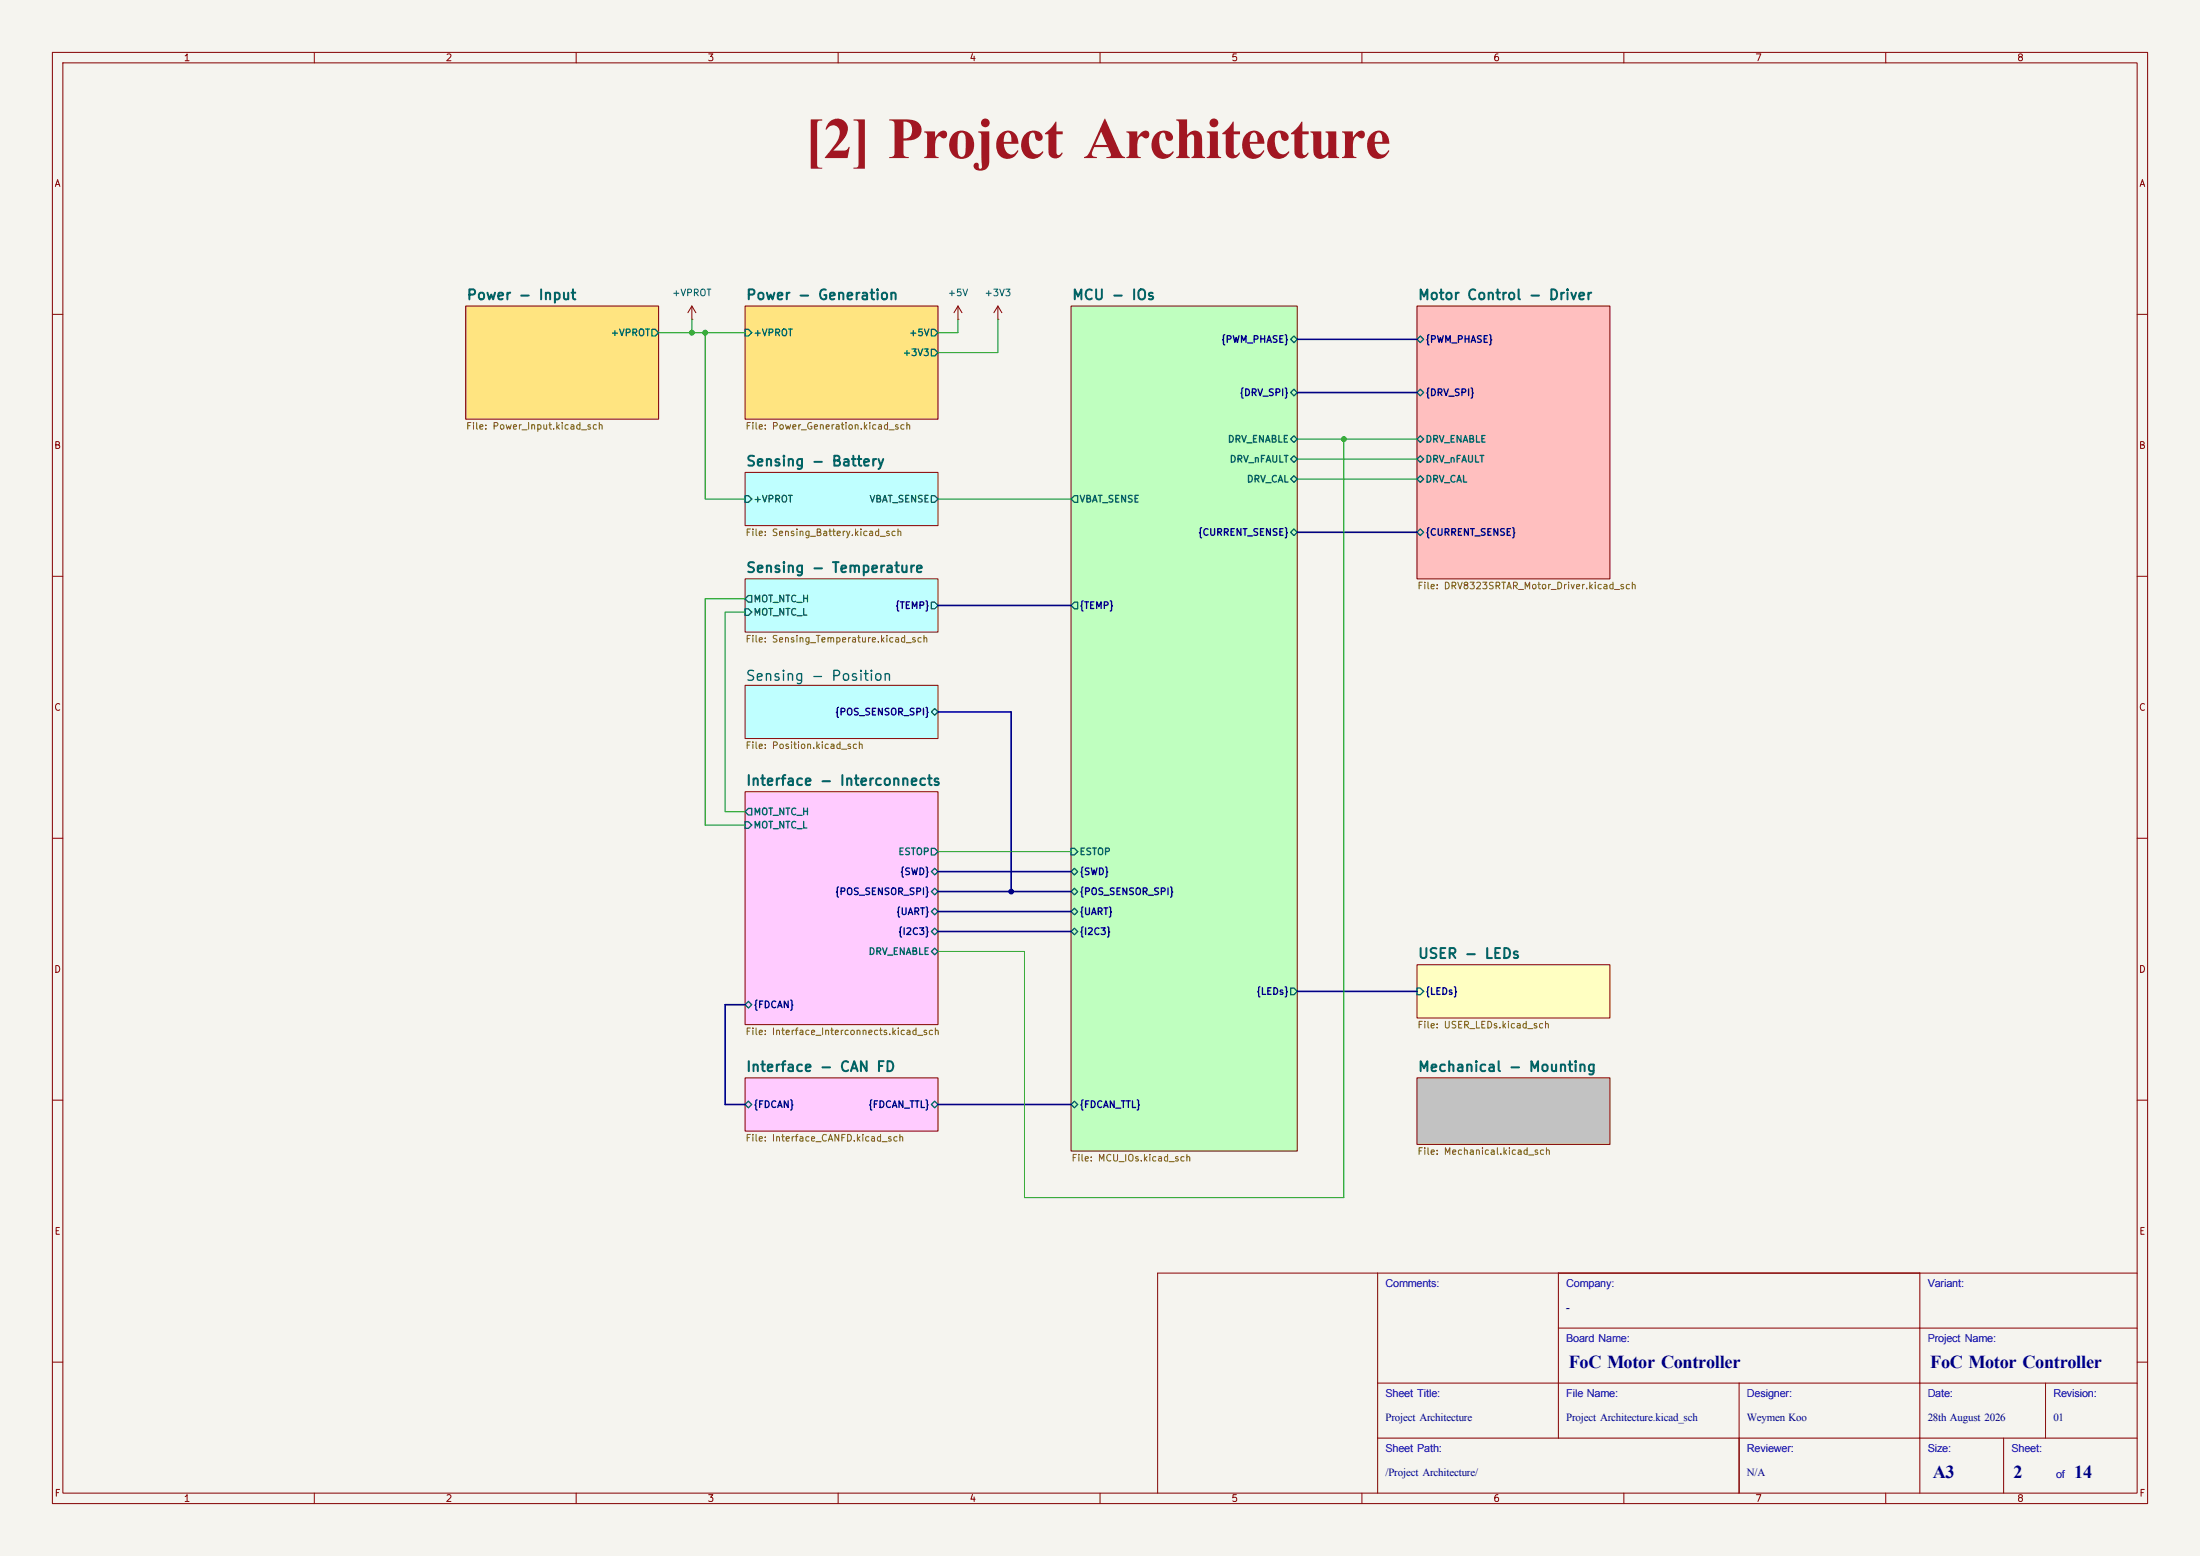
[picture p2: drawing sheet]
<svg xmlns="http://www.w3.org/2000/svg" width="420mm" height="297mm" viewBox="0 0 420 297" stroke-linecap="round" stroke-linejoin="round" font-family="sans-serif">
<path d="M0 0h420v297h-420z" fill="#f5f4ef" stroke="#f5f4ef" stroke-width=".19"/>
<g fill="none" stroke="#840000" stroke-width=".19">
<path d="M10 10h400v277h-400zM12 12h396v273h-396zM60 10v2M110 10v2M160 10v2M210 10v2M260 10v2M310 10v2M360 10v2M88.9 58.4h36.8v21.6h-36.8zM132.1 58.4l-.8 1.3M132.1 58.4l.7 1.3"/>
<path d="M132.1 58.4v2.6M142.2 58.4h36.9v21.6h-36.9zM182.9 58.4l-.8 1.3M182.9 58.4l.7 1.3M182.9 58.4v2.6M190.5 58.4l-.8 1.3M190.5 58.4l.8 1.3M190.5 58.4v2.6M204.5 58.4h43.1v161.3h-43.1zM270.5 58.4h36.8v52.1h-36.8zM10 60h2M132.1 61h.1"/>
<path d="M182.9 61h.1M190.5 61h.1M408 60h2M142.2 90.2h36.9v10.1h-36.9zM10 110h2M142.2 110.5h36.9v10.2h-36.9zM408 110h2M142.2 130.8h36.9v10.2h-36.9zM10 160h2M142.2 151.1h36.9v44.5h-36.9zM408 160h2M270.5 184.2h36.8v10.1h-36.8z"/>
<path d="M10 210h2M142.2 205.7h36.9v10.2h-36.9zM270.5 205.7h36.8v12.7h-36.8zM408 210h2M263 243v42M297.5 253.5h110.5M297.5 243v31.5M366.5 243v42M408 243h-187v42M10 260h2M263 274.5h145M263 264h145"/>
<path d="M332 264v21M382.5 274.5v10.5M390.5 264v10.5M408 260h2M60 285v2M110 285v2M160 285v2M210 285v2M260 285v2M310 285v2M360 285v2"/>
</g>
<g fill="#ffcbff" stroke="#ffcbff" stroke-width=".19">
<path d="M142.2 205.7h36.9v10.2h-36.9z"/>
<path d="M142.2 151.1h36.9v44.5h-36.9z"/>
</g>
<path d="M270.5 205.7h36.8v12.7h-36.8z" fill="#c2c2c2" stroke="#c2c2c2" stroke-width=".19"/>
<path d="M270.5 58.4h36.8v52.1h-36.8z" fill="#ffbfbf" stroke="#ffbfbf" stroke-width=".19"/>
<path d="M270.5 184.2h36.8v10.1h-36.8z" fill="#ffffc2" stroke="#ffffc2" stroke-width=".19"/>
<g fill="#bfffff" stroke="#bfffff" stroke-width=".19">
<path d="M142.2 90.2h36.9v10.1h-36.9z"/>
<path d="M142.2 130.8h36.9v10.2h-36.9z"/>
<path d="M142.2 110.5h36.9v10.2h-36.9z"/>
</g>
<g fill="#ffe480" stroke="#ffe480" stroke-width=".19">
<path d="M142.2 58.4h36.9v21.6h-36.9z"/>
<path d="M88.9 58.4h36.8v21.6h-36.8z"/>
</g>
<path d="M204.5 58.4h43.1v161.3h-43.1z" fill="#bfffbf" stroke="#bfffbf" stroke-width=".19"/>
<g fill="none" stroke="#006464" stroke-width=".25">
<path d="M124.5 62.9h.6l.6 .6-.6 .6h-.6zM142.2 62.9h.7l.6 .6-.6 .6h-.7zM177.8 62.9h.6l.7 .6-.7 .6h-.6zM177.8 66.7h.6l.7 .6-.7 .6h-.6zM246.4 74.9l.6-.6 .6 .6-.6 .7zM246.4 64.8l.6-.7 .6 .7-.6 .6zM270.5 64.8l.6-.7 .7 .7-.7 .6zM271.1 74.3l.7 .6-.7 .7-.6-.7zM142.2 94.6h.7l.6 .7-.6 .6h-.7zM177.8 94.6h.6l.7 .7-.7 .6h-.6zM205.1 94.6h.6v1.3h-.6l-.6-.6zM246.4 91.4l.6-.6 .6 .6-.6 .7z"/>
<path d="M246.4 83.8l.6-.6 .6 .6-.6 .7zM246.4 87.6l.6-.6 .6 .6-.6 .7zM270.5 83.8l.6-.6 .7 .6-.7 .7zM270.5 87.6l.6-.6 .7 .6-.7 .7zM270.5 91.4l.6-.6 .7 .6-.7 .7zM142.2 116.2h.7l.6 .6-.6 .7h-.7zM142.9 113.7h.6v1.2h-.6l-.7-.6zM177.8 114.9h.6l.7 .7-.7 .6h-.6zM205.1 114.9h.6v1.3h-.6l-.6-.6zM246.4 101.6l.6-.6 .6 .6-.6 .6zM270.5 101.6l.6-.6 .7 .6-.7 .6zM177.8 135.9l.6-.6 .7 .6-.7 .6z"/>
<path d="M142.2 156.8h.7l.6 .7-.6 .6h-.7zM142.9 154.3h.6v1.3h-.6l-.7-.7zM177.8 166.4l.6-.7 .7 .7-.7 .6zM177.8 177.8l.6-.6 .7 .6-.7 .6zM177.8 161.9h.6l.7 .7-.7 .6h-.6zM177.8 170.2l.6-.7 .7 .7-.7 .6zM177.8 174l.6-.6 .7 .6-.7 .6zM204.5 166.4l.6-.7 .6 .7-.6 .6zM204.5 170.2l.6-.7 .6 .7-.6 .6zM204.5 177.8l.6-.6 .6 .6-.6 .6zM204.5 161.9h.6l.6 .7-.6 .6h-.6zM204.5 174l.6-.6 .6 .6-.6 .6z"/>
<path d="M142.2 191.8l.7-.7 .6 .7-.6 .6zM177.8 181.6l.6-.6 .7 .6-.7 .6zM246.4 188.6h.6l.6 .6-.6 .7h-.6zM270.5 188.6h.6l.7 .6-.7 .7h-.6zM142.2 210.8l.7-.6 .6 .6-.6 .7zM177.8 210.8l.6-.6 .7 .6-.7 .7zM204.5 210.8l.6-.6 .6 .6-.6 .7z"/>
</g>
<path d="M247.6 74.9h22.9M247.6 64.8h22.9M179.1 115.6h25.4M247.6 101.6h22.9M179.1 135.9h13.9v34.3M179.1 177.8h25.4M179.1 170.2h25.4M179.1 166.4h25.4M179.1 174h25.4M142.2 191.8h-3.8v19h3.8M247.6 189.2h22.9M179.1 210.8h25.4" fill="none" stroke="#000084" stroke-width=".3"/>
<g fill="none" stroke="#009600" stroke-width=".19">
<path d="M125.7 63.5h16.5M132.1 61v2.5M134.6 63.5v31.8h7.6M182.9 61v2.5h-3.8M190.5 61v6.3h-11.4M179.1 95.3h25.4M247.6 83.8h22.9M247.6 91.4h22.9M247.6 87.6h22.9M256.5 83.8v144.8h-60.9v-47h-16.5M142.2 116.8h-3.8v38.1h3.8M142.2 114.3h-7.6v43.2h7.6"/>
<path d="M179.1 162.6h25.4"/>
</g>
<g fill="#009600" stroke="#009600" stroke-width=".19">
<circle cx="134.6" cy="63.5" r=".46"/>
<circle cx="132.1" cy="63.5" r=".46"/>
<circle cx="256.5" cy="83.8" r=".46"/>
</g>
<circle cx="193" cy="170.2" r=".46" fill="#000084" stroke="#000084" stroke-width=".19"/>
<text font-size="11.1" fill="#a21622" x="153.6" y="30.2">[2] Project Architecture</text>
<g font-size="3.5" fill="#00007f">
<text x="299.5" y="261.1">FoC Motor Controller</text>
<text x="368.5" y="261.1">FoC Motor Controller</text>
<text x="369" y="282.1">A3</text>
<text x="384.4" y="282.1">2</text>
<text x="396" y="282.1">14</text>
</g>
<g font-size="2.1" fill="#00f">
<text x="264.5" y="245.7">Comments:</text>
<text x="299" y="245.7">Company:</text>
<text x="368" y="245.7">Variant:</text>
<text x="299" y="256.2">Board Name:</text>
<text x="368" y="256.2">Project Name:</text>
<text x="264.5" y="266.7">Sheet Title:</text>
<text x="299" y="266.7">File Name:</text>
<text x="333.5" y="266.7">Designer:</text>
<text x="368" y="266.7">Date:</text>
<text x="392" y="266.7">Revision:</text>
<text x="264.5" y="277.2">Sheet Path:</text>
<text x="333.5" y="277.2">Reviewer:</text>
<text x="368" y="277.2">Size:</text>
<text x="384" y="277.2">Sheet:</text>
<text x="392.5" y="282.2">of</text>
</g>
<g font-size="2.1" fill="#00007f">
<text x="299" y="250.2">-</text>
<text x="264.5" y="271.2">Project Architecture</text>
<text x="299" y="271.2">Project Architecture.kicad_sch</text>
<text x="333.5" y="271.2">Weymen Koo</text>
<text x="368" y="271.2">28th August 2026</text>
<text x="392" y="271.2">01</text>
<text x="264.5" y="281.7">/Project Architecture/</text>
<text x="333.5" y="281.7">N/A</text>
</g>
<g font-size="1.9" fill="#006464">
<text x="89" y="57.7">Power - Input</text>
<text x="142.3" y="57.7">Power - Generation</text>
<text x="204.5" y="57.7">MCU - IOs</text>
<text x="270.6" y="57.7">Motor Control - Driver</text>
<text x="142.3" y="89.5">Sensing - Battery</text>
<text x="142.3" y="109.8">Sensing - Temperature</text>
<text x="142.2" y="130.4">Sensing - Position</text>
<text x="142.3" y="150.4">Interface - Interconnects</text>
<text x="270.6" y="183.4">USER - LEDs</text>
<text x="142.3" y="205">Interface - CAN FD</text>
<text x="270.6" y="205">Mechanical - Mounting</text>
</g>
<g font-size="1.3" fill="#840000">
<text x="35" y="12">1</text>
<text x="85" y="12">2</text>
<text x="135" y="12">3</text>
<text x="185" y="12">4</text>
<text x="235" y="12">5</text>
<text x="285" y="12">6</text>
<text x="335" y="12">7</text>
<text x="385" y="12">8</text>
<text x="10.3" y="36">A</text>
<text x="408.3" y="36">A</text>
<text x="10.2" y="86">B</text>
<text x="408.2" y="86">B</text>
<text x="10.2" y="136">C</text>
<text x="408.2" y="136">C</text>
<text x="10.2" y="186">D</text>
<text x="408.2" y="186">D</text>
<text x="10.3" y="236">E</text>
<text x="408.3" y="236">E</text>
<text x="10.3" y="286">F</text>
<text x="35" y="287">1</text>
<text x="85" y="287">2</text>
<text x="135" y="287">3</text>
<text x="185" y="287">4</text>
<text x="235" y="287">5</text>
<text x="285" y="287">6</text>
<text x="335" y="287">7</text>
<text x="385" y="287">8</text>
<text x="408.3" y="286">F</text>
</g>
<g font-size="1.3" fill="#006464">
<text x="128.2" y="56.8">+VPROT</text>
<text x="180.8" y="56.8">+5V</text>
<text x="187.8" y="56.8">+3V3</text>
<text x="116.5" y="64.5">+VPROT</text>
<text x="143.7" y="64.5">+VPROT</text>
<text x="173.4" y="64.5">+5V</text>
<text x="172.2" y="68.3">+3V3</text>
<text x="234.3" y="84.8">DRV_ENABLE</text>
<text x="234.6" y="88.6">DRV_nFAULT</text>
<text x="272" y="84.8">DRV_ENABLE</text>
<text x="272" y="88.6">DRV_nFAULT</text>
<text x="237.9" y="92.4">DRV_CAL</text>
<text x="272" y="92.4">DRV_CAL</text>
<text x="143.7" y="96.2">+VPROT</text>
<text x="165.9" y="96.2">VBAT_SENSE</text>
<text x="206" y="96.2">VBAT_SENSE</text>
<text x="143.7" y="115.3">MOT_NTC_H</text>
<text x="143.7" y="117.8">MOT_NTC_L</text>
<text x="143.7" y="155.9">MOT_NTC_H</text>
<text x="143.7" y="158.4">MOT_NTC_L</text>
<text x="171.4" y="163.5">ESTOP</text>
<text x="206" y="163.5">ESTOP</text>
<text x="165.7" y="182.6">DRV_ENABLE</text>
</g>
<g font-size="1.3" fill="#000084">
<text x="233" y="65.7">{PWM_PHASE}</text>
<text x="272" y="65.7">{PWM_PHASE}</text>
<text x="236.5" y="75.9">{DRV_SPI}</text>
<text x="272" y="75.9">{DRV_SPI}</text>
<text x="228.6" y="102.6">{CURRENT_SENSE}</text>
<text x="272" y="102.6">{CURRENT_SENSE}</text>
<text x="170.8" y="116.5">{TEMP}</text>
<text x="206" y="116.5">{TEMP}</text>
<text x="159.3" y="136.8">{POS_SENSOR_SPI}</text>
<text x="171.7" y="167.3">{SWD}</text>
<text x="206" y="167.3">{SWD}</text>
<text x="159.3" y="171.1">{POS_SENSOR_SPI}</text>
<text x="206" y="171.1">{POS_SENSOR_SPI}</text>
<text x="171" y="174.9">{UART}</text>
<text x="171.3" y="178.8">{I2C3}</text>
<text x="206" y="178.8">{I2C3}</text>
<text x="206" y="174.9">{UART}</text>
<text x="239.7" y="190.2">{LEDs}</text>
<text x="272" y="190.2">{LEDs}</text>
<text x="143.7" y="192.7">{FDCAN}</text>
<text x="143.7" y="211.8">{FDCAN}</text>
<text x="165.6" y="211.8">{FDCAN_TTL}</text>
<text x="206" y="211.8">{FDCAN_TTL}</text>
</g>
<g font-size="1.3" fill="#725600">
<text x="88.9" y="82.3">File: Power_Input.kicad_sch</text>
<text x="142.2" y="82.3">File: Power_Generation.kicad_sch</text>
<text x="142.2" y="102.6">File: Sensing_Battery.kicad_sch</text>
<text x="270.5" y="112.8">File: DRV8323SRTAR_Motor_Driver.kicad_sch</text>
<text x="142.2" y="122.9">File: Sensing_Temperature.kicad_sch</text>
<text x="142.2" y="143.3">File: Position.kicad_sch</text>
<text x="142.2" y="197.9">File: Interface_Interconnects.kicad_sch</text>
<text x="270.5" y="196.6">File: USER_LEDs.kicad_sch</text>
<text x="142.2" y="218.2">File: Interface_CANFD.kicad_sch</text>
<text x="270.5" y="220.7">File: Mechanical.kicad_sch</text>
<text x="204.4" y="222">File: MCU_IOs.kicad_sch</text>
</g>
</svg>
